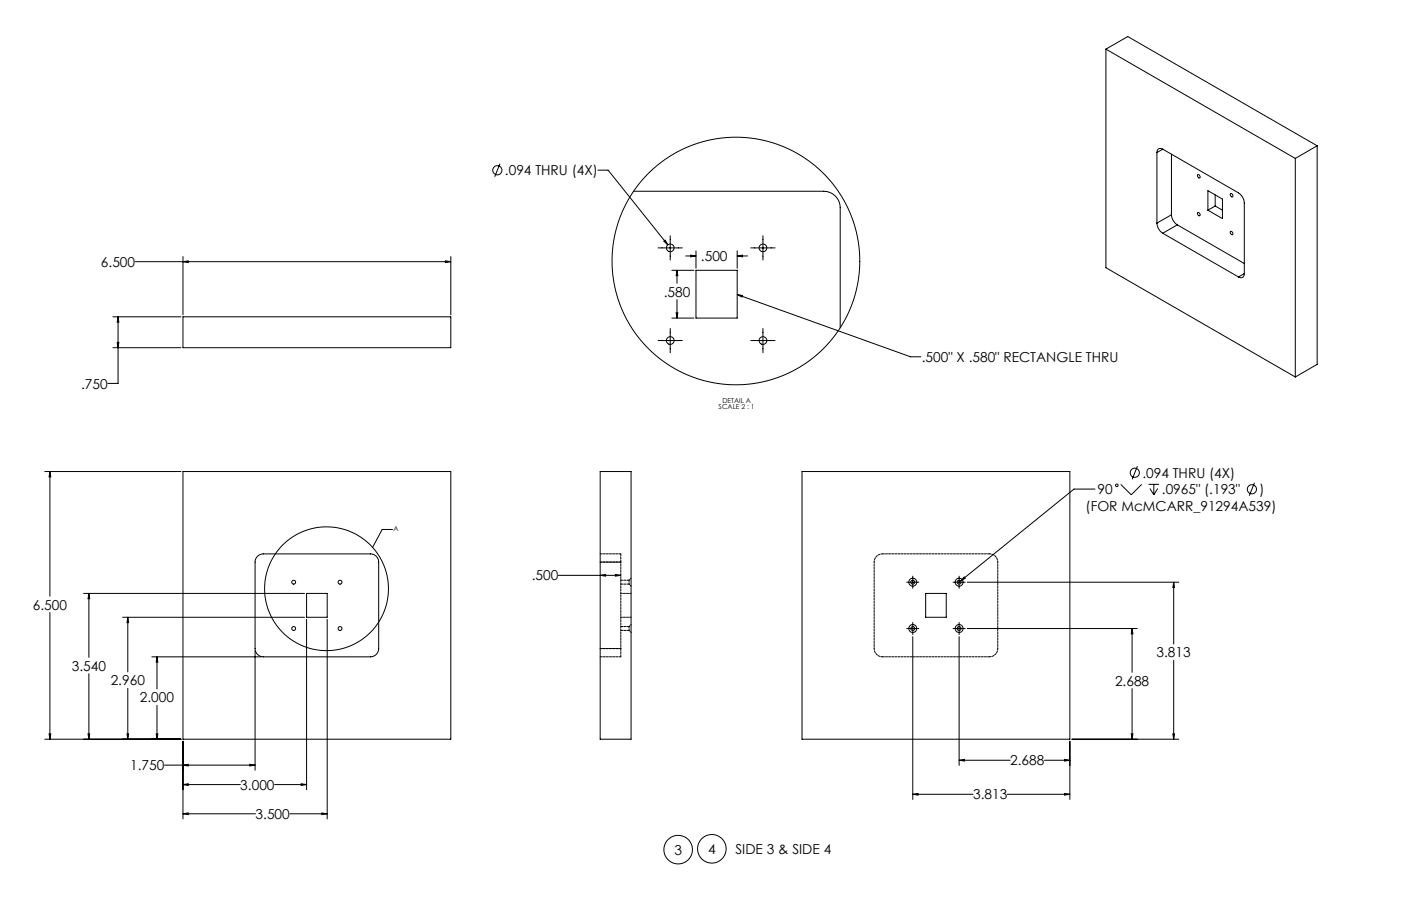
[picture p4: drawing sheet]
<svg xmlns="http://www.w3.org/2000/svg" width="864mm" height="559mm" viewBox="0 0 864 559" stroke-linecap="round" stroke-linejoin="round" font-family="sans-serif">
<g fill="none" stroke="#000" stroke-width=".62">
<path d="M682 30l116 68M682 30v135l116 68M682 30l13-7 117 67M713 94v44M717 92l46 27a8 8 0 0 1 4 6v44M717 92a2.2 2.2 0 0 0-3 0 2.2 2.2 0 0 0-1 2M717 92l-4 2M722 95v37M798 98v135M812 90l-14 8M812 90v135l-14 8M308 101l-3 8"/>
<path d="M369 105h6l37 46M391 118h117a10 10 0 0 1 10 10v74M738 108a1 1 0 0 1 2 0 1.1 1.1 0 0 1-1 2zM745 118l9 5v12l-9-5zM758 119a1.1 1.1 0 0 1 2 1 1 1 0 0 1-1 1zM713 138a8 8 0 0 0 4 6M722 132a8 8 0 0 0 4 7M722 132l-9 6M726 139l41 24M726 139l-9 5M738 131a1.1 1.1 0 0 1 2 1 1 1 0 0 1-1 1zM749 127l-4 3"/>
<path d="M749 120v7M749 127l5 3M113 158v36M278 158v36M406 153h15M409 149l1-1 2 3zM413 145v15M423 158h6M426 157l3 1h-3zM429 155v10M454 155v10M454 158h7"/>
<path d="M454 158l4-1v1zM463 153h15M470 145v15M717 144l46 27M758 143a1 1 0 0 1 2 0 1.1 1.1 0 0 1-1 2zM83 161h195M113 161h3v1zM275 161h3l-3 1zM414 167h14M417 167l1 3h-1zM417 167v8M429 167h25v29h-25z"/>
<path d="M767 169a2.2 2.2 0 0 1-1 2 2.2 2.2 0 0 1-3 0M767 169l-4 2M70 195h42M73 195v4h-1zM73 195v41h-7M113 195h165v19h-165zM414 196h14M417 193h1l-1 3zM417 185v11M454 182l107 38h7M454 182h4l-1 1zM70 214h42"/>
<path d="M72 211h1v3zM406 210h15M413 203v15M463 210h15M470 203v15M28 291h84M31 291v3h-1zM31 291v77M113 291h165v165h-165zM370 291h19v165h-19zM494 291h165v165h-165zM691 299l6 6 7-6"/>
<path d="M701 288l-3 8M708 299h6M711 299v6M773 298l-3 8M675 302h-13l-70 56M709 301l2 4M714 301l-3 4M242 327h-6l-6 11M159 343l3-1h66a5 5 0 0 1 5 5v53a5 5 0 0 1-5 5h-66a5 5 0 0 1-5-5v-53zM344 355h39M370 355l3-1v1zM379 354l4 1h-4z"/>
<path d="M559 359h7M563 355v8M587 359h8M591 355v8M594 356l1 1-3 1zM596 359h131M723 359v38M723 359l1 3h-1zM31 378v78M52 366h136M55 366v3h-1zM55 366v39"/>
<path d="M189 366h13v15h-13zM571 366h12v15h-12zM76 381h112M79 381v3h-1zM79 381v33M189 382v105M202 382v123M559 388h7M563 384v7M563 393v100M587 388h8M591 384v7"/>
<path d="M591 393v79M596 388h105M698 388v27M698 388v3h-1zM55 416v40M94 405h67M97 405v3h-1zM97 405v20M157 401v74M723 407v49M79 425v31M97 435v21"/>
<path d="M698 425v31M28 456h84M30 453h1v3zM54 453h1v3zM78 453h1v3zM96 453h1v3zM113 457v48M659 457v36M661 456h66M697 453h1v3zM723 453h1l-1 3zM101 472h56"/>
<path d="M113 472l3-1v1zM154 471l3 1h-3zM591 469l4-1v1zM591 469h32M644 469h15M656 468l3 1h-3zM113 484l3-1v1zM113 484h35M169 484h20M186 483l3 1h-3zM563 490l3-1v1zM563 490h37"/>
<path d="M621 490h38M656 489l3 1h-3zM113 502l3-1v1zM113 502h45M179 502h23M198 501l4 1h-4z"/>
<circle cx="307" cy="105" r="2.8"/>
<circle cx="413" cy="153" r="2.4"/>
<circle cx="470" cy="153" r="2.4"/>
<circle cx="454" cy="161" r="76"/>
<circle cx="413" cy="210" r="2.4"/>
<circle cx="470" cy="210" r="2.4"/>
<circle cx="688" cy="299" r=".8"/>
<circle cx="699" cy="292" r="2.8"/>
<circle cx="772" cy="302" r="2.8"/>
<circle cx="181" cy="359" r="1.2"/>
<circle cx="210" cy="359" r="1.2"/>
<circle cx="563" cy="359" r="1.2"/>
<circle cx="563" cy="359" r="2.4"/>
<circle cx="591" cy="359" r="1.2"/>
<circle cx="591" cy="359" r="2.4"/>
<circle cx="201" cy="363" r="38"/>
<circle cx="181" cy="388" r="1.2"/>
<circle cx="210" cy="388" r="1.2"/>
<circle cx="563" cy="388" r="1.2"/>
<circle cx="563" cy="388" r="2.4"/>
<circle cx="591" cy="388" r="1.2"/>
<circle cx="591" cy="388" r="2.4"/>
<circle cx="418" cy="524" r="9"/>
<circle cx="439" cy="524" r="9"/>
</g>
<g fill="#000">
<path d="M454 182h4l-1 1z"/>
<path d="M31 291v3h-1zM30 453h1v3zM154 471l3 1h-3zM113 472l3-1v1zM97 405v3h-1zM96 453h1v3zM79 381v3h-1zM78 453h1v3zM55 366v3h-1zM54 453h1v3zM186 483l3 1h-3zM113 484l3-1v1zM198 501l4 1h-4zM113 502l3-1v1zM73 195v4h-1zM72 211h1v3zM275 161h3l-3 1zM113 161h3v1zM379 354l4 1h-4zM370 355l3-1v1zM697 453h1v3zM698 388v3h-1zM723 359l1 3h-1zM723 453h1l-1 3zM591 469l4-1v1zM656 468l3 1h-3zM563 490l3-1v1zM656 489l3 1h-3zM594 356l-2 2 3-1zM409 149l3 2-2-3zM454 158l4-1v1zM426 157l3 1h-3zM417 167l1 3h-1zM417 193h1l-1 3z"/>
</g>
<g fill="none" stroke="#000" stroke-width=".62" stroke-dasharray="1.3 .6">
<path d="M370 347h13M383 342h-13M383 347v-5M383 347h-13M388 358h-5M544 342h66M383 360h5M383 389h5M388 386h-5M370 405h13M370 400h13M383 400h-13"/>
<path d="M383 405v-5M610 405h-66"/>
</g>
<path d="M615 347v53M383 400v-53M539 400v-53" fill="none" stroke="#000" stroke-width=".62" stroke-dasharray="1.3 .6" stroke-dashoffset=".6"/>
<path d="M388 358v2M388 386v3" fill="none" stroke="#000" stroke-width=".62" stroke-dasharray="1.3 .6" stroke-dashoffset=".4"/>
<path d="M389 366h-6M389 381h-6" fill="none" stroke="#000" stroke-width=".62" stroke-dasharray="1.3 .6" stroke-dashoffset=".3"/>
<path d="M389 357l-1 1M388 360l1 2M388 389l1 1M389 385l-1 1" fill="none" stroke="#000" stroke-width=".62" stroke-dasharray="1.3 .6" stroke-dashoffset=".9"/>
<path d="M539 347a5 5 0 0 1 5-5M610 342a5 5 0 0 1 5 5M544 405a5 5 0 0 1-5-5M615 400a5 5 0 0 1-5 5" fill="none" stroke="#000" stroke-width=".62" stroke-dasharray="1.3 .6" stroke-dashoffset=".5"/>
<g font-size="8.5">
<text x="311" y="108">.094 THRU (4X)</text>
<text x="432" y="161">.500</text>
<text x="62" y="165">6.500</text>
<text x="409" y="183">.580</text>
<text x="568" y="223">.500&quot; X .580&quot; RECTANGLE THRU</text>
<text x="50" y="240">.750</text>
<text x="704" y="295">.094 THRU (4X)</text>
<text x="677" y="305">90</text>
<text x="716" y="305">.0965&quot; (.193&quot;</text>
<text x="776" y="305">)</text>
<text x="669" y="315">(FOR McMCARR_91294A539)</text>
<text x="328" y="358">.500</text>
<text x="20" y="376">6.500</text>
<text x="713" y="405">3.813</text>
<text x="44" y="414">3.540</text>
<text x="68" y="423">2.960</text>
<text x="687" y="423">2.688</text>
<text x="86" y="433">2.000</text>
<text x="623" y="472">2.688</text>
<text x="80" y="475">1.750</text>
<text x="148" y="487">3.000</text>
<text x="600" y="493">3.813</text>
<text x="158" y="505">3.500</text>
<text x="416" y="527">3</text>
<text x="436" y="527">4</text>
<text x="453" y="527">SIDE 3 &amp; SIDE 4</text>
</g>
<g font-size="4.2">
<text x="445" y="248">DETAIL A</text>
<text x="443" y="252">SCALE 2 : 1</text>
<text x="242" y="328">A</text>
</g>
</svg>
